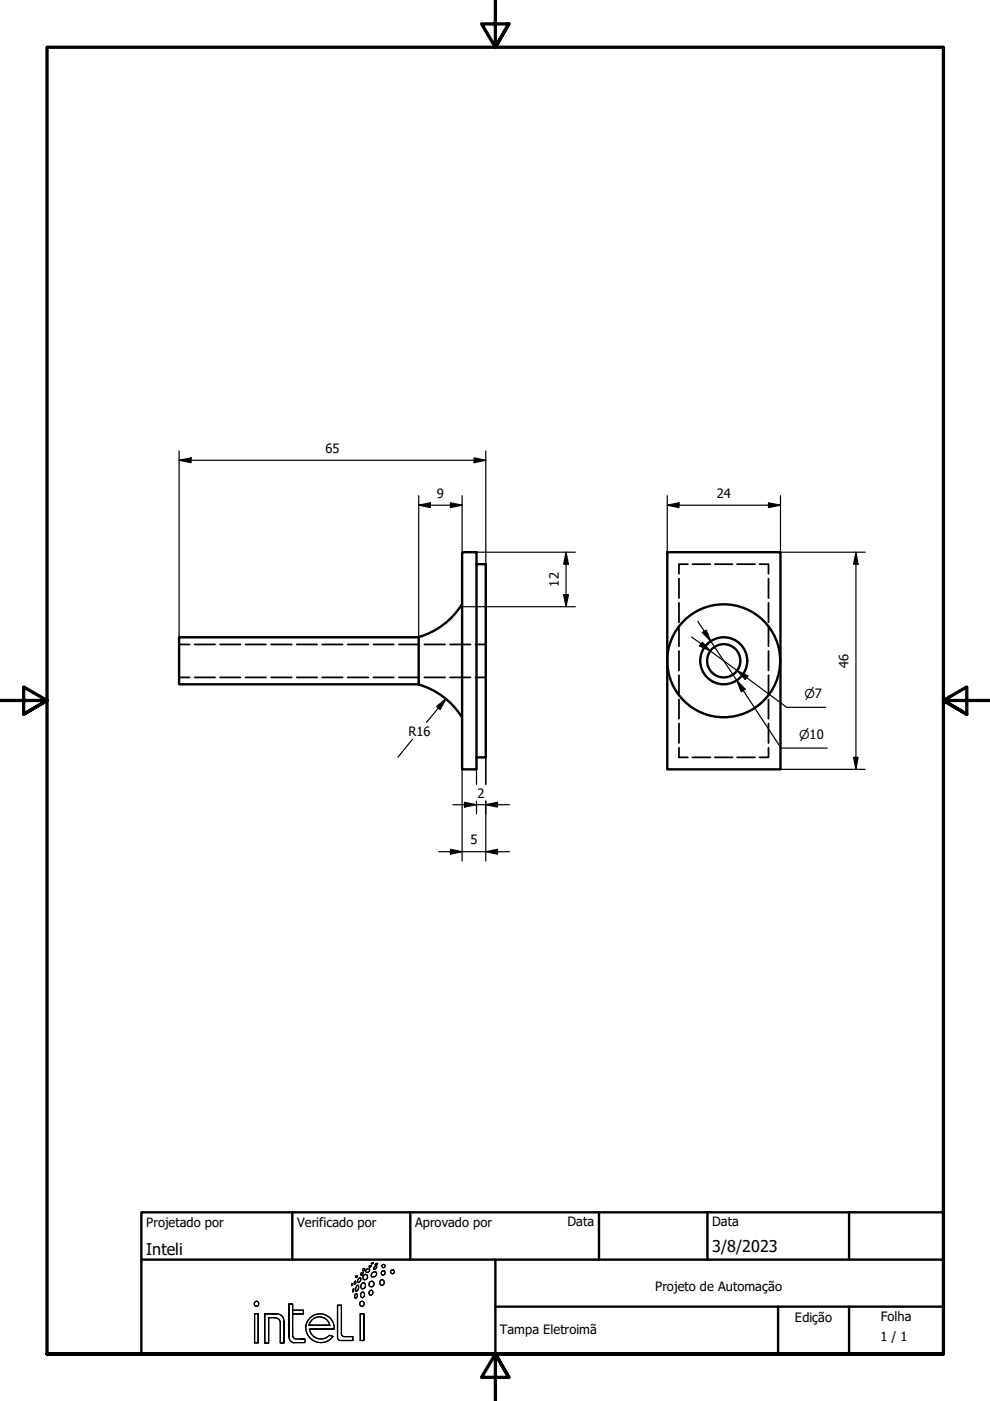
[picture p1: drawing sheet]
<svg xmlns="http://www.w3.org/2000/svg" width="210mm" height="297mm" viewBox="0 0 210 297" stroke-linecap="round" stroke-linejoin="round" font-family="sans-serif">
<!-- layer: Oculto (ISO) -->
<g fill="none" stroke="#000" stroke-width=".38">
<path d="M145.9 119.6h-1.9v2.1M146.8 119.6h3.8M151.6 119.6h3.7M156.3 119.6h3.8M161 119.6h1.9v2.1M38 136.6h2.2M41.3 136.6h4.3M46.7 136.6h4.3M52.1 136.6h4.3M57.5 136.6h4.3M62.9 136.6h4.3M68.3 136.6h4.3"/>
<path d="M73.7 136.6h4.4M79.2 136.6h4.3M84.6 136.6h4.3M90 136.6h4.4M95.4 136.6h4.4M100.8 136.6h2.2M144 122.7v4.1M144 127.8v4.1M144 133v4M144 138v4.2M162.9 122.7v4.1M162.9 127.8v4.1"/>
<path d="M162.9 133v4M162.9 138v4.2M38 143.6h2.2M41.3 143.6h4.3M46.7 143.6h4.3M52.1 143.6h4.3M57.5 143.6h4.3M62.9 143.6h4.3M68.3 143.6h4.3M73.7 143.6h4.4M79.2 143.6h4.3M84.6 143.6h4.3"/>
<path d="M90 143.6h4.4M95.4 143.6h4.4M100.8 143.6h2.2M144 158.5v2.1h1.9M144 143.2v4.1M144 148.3v4.1M144 153.4v4.1M162.9 158.5v2.1h-1.9M162.9 143.2v4.1M162.9 148.3v4.1M162.9 153.4v4.1M146.8 160.6h3.8"/>
<path d="M151.6 160.6h3.7M156.3 160.6h3.8"/>
</g>
<g fill="none" stroke="#000" stroke-width=".51">
<path d="M98 117.1h3v46h-3zM101 119.6h2v41h-2M141.5 117.1h24v46h-24zM38 135.1h50.8v10h-50.8zM98 128.1a16 16 0 0 1-9.3 7M88.7 145.1a16 16 0 0 1 9.3 7"/>
<circle cx="153.4" cy="140.1" r="12"/>
<circle cx="153.4" cy="140.1" r="5"/>
<circle cx="153.4" cy="140.1" r="3.5"/>
</g>
<!-- layer: Borda (ISO) -->
<path d="M105 0v10l-2.9-4.9h5.8l-2.9 4.9 2.9-4.9M0 148.5h10l-5-2.8v5.7l5-2.9-5 2.9M210 148.5h-10l5-2.8v5.7l-5-2.9 5 2.9M10 287.1v-277.1h190v277.1h-190h190M107.9 292l-2.9-4.9 2.9 4.9h-5.8l2.9-4.9v9.9" fill="none" stroke="#000" stroke-width=".7"/>
<!-- layer: Geometria de rascunho (ISO) -->
<g fill="none" stroke="#000" stroke-width=".25">
<path d="M54 278.6h.7M54.7 278.6v6.1h-.7h.7zM57 279.4v5.3h-.9h.9zM57 279.4h1.2M58.2 279.4a1.11 1.11 0 0 1 1.2 .9M58.8 278.6a1.49 1.49 0 0 1 1.4 1.5M58.9 278.6h-2.8h2.8M61.3 276.5v2.1v-2.1M62 276.5h-.7h.7M62 276.5v2.1h1.3h-1.3zM62 277.8h2.3h-2.3M62 278.6h2.3v-.8v.8z"/>
<path d="M71.6 276.7v6.9v-6.9h.8v6.1v-6.1zM74.6 272.2h.1l-.1 .4zM74.9 273.3l.1 .1-.2 .5zM75.3 271.7a.31 .31 0 0 1 .1 .3 .31 .31 0 0 1-.3 .3zM75.4 274.3a.41 .41 0 0 1 .3 .5 .41 .41 0 0 1-.5 .3v-.4zM75.6 270.5h.2l-.3 .4zM75.7 272.5h.2a.92 .92 0 0 1-.4 1.3 .91 .91 0 0 1 .2-1.3zM76.1 271.1l.2-.2a.47 .47 0 0 1 .1 .6 .47 .47 0 0 1-.6 .3zM76.7 272.2l.2-.2a.59 .59 0 0 1 .6 .8 .59 .59 0 0 1-.9 .3l-.1-.6zM76.7 274a.53 .53 0 0 1 .6 .6 .53 .53 0 0 1-.7 .4 .77 .77 0 0 1 .1-1zM76.9 269.1l.4-.1v.3l-.3 .1zM77.2 278.6v5.6v-5.6"/>
<path d="M77.2 278.6h-.8h.8M77.2 270.3l.3-.1a.55 .55 0 0 1 .4 .8 .55 .55 0 0 1-.9 .1v-.5zM77.7 269.1l.5-.1a.42 .42 0 0 1 0 .7 .42 .42 0 0 1-.7-.2zM78.3 268.5l.4-.1-.2 .2h-.2zM78.4 273.7l.1-.1a.49 .49 0 0 1 .5 .6 .49 .49 0 0 1-.7 .3l-.1-.5zM78.7 267.9l.4-.1-.2 .1zM79 269.8l.6-.1a.59 .59 0 0 1 0 .9 .59 .59 0 0 1-.9-.2zM79.4 268.6l.3-.1a.36 .36 0 0 1 0 .5 .36 .36 0 0 1-.5 0zM79.6 268.1l.4-.2-.1 .3h-.4zM80.8 271.4a.55 .55 0 0 1 .7 .6 .55 .55 0 0 1-.8 .4 .69 .69 0 0 1 .1-1zM54 284.7v-6.1v6.1M56.1 284.7v-6.1v6.1"/>
<path d="M59.4 284.7v-4.5v4.5M60.2 284.7h-.8h.8M60.2 280.1v4.6v-4.6M61.3 283.5a1.24 1.24 0 0 0 1 1.2M61.3 283.4v-4.8v4.8M62 283.3v-4.7v4.7M62.1 283.3l.2 .4 .3 .1M62.3 284.7h2.3v-.8h-.8h.8v.8zM62.6 283.9h1.2M64.8 281v.1M64.9 281.1a3.2 3.2 0 0 0 2 3.3 3.2 3.2 0 0 0 3.7-1M64.9 281a3 3 0 0 1 3-2.4 3 3 0 0 1 2.9 2.4"/>
<path d="M65.5 281h4.4zM65.6 281.8a2.44 2.44 0 0 0 1.7 2 2.44 2.44 0 0 0 2.6-.7M65.7 281.8h4.3h-4.3M69.9 281a2.25 2.25 0 0 0-2.2-1.8 2.25 2.25 0 0 0-2.2 1.8M70.6 283.4l-.8-.3 .8 .3M70.8 281.8h-.8h.8M70.8 281v.8M71.6 283.6a.6 .6 0 0 0 .6 .6M72.2 284.2h2.6h-2.6M72.4 282.8a.6 .6 0 0 0 .6 .6M74.8 284.2v-.8v.8M74.8 283.4h-1.8h1.8"/>
<path d="M76.4 284.2v-5.6v5.6M77.2 284.2h-.8h.8"/>
<circle cx="54.4" cy="276.5" r=".51"/>
<circle cx="76.7" cy="276.5" r=".51"/>
<circle cx="76.8" cy="270" r=".3"/>
<circle cx="78.8" cy="272.2" r=".57"/>
<circle cx="81.3" cy="269.9" r=".45"/>
<circle cx="81.3" cy="268.4" r=".35"/>
<circle cx="83.2" cy="269.6" r=".41"/>
</g>
<path d="M30 257h170v30.1h-170zM62 257v10.1M87 257v10.1M127 257v10.1M150 257v10.1M180 257v10.1M30 267.1h170M105 277h95M105 267.1v20M165 277v10.1M180 277v10.1" fill="none" stroke="#000" stroke-width=".51"/>
<g fill="none" stroke="#000" stroke-width=".25">
<path d="M38 97.6l2.5-.5v1zM38 97.6h65M38 95.6v39.5M100.5 97.1l2.5 .5-2.5 .5zM103 95.6v24M88.8 107.1l2.4-.5v1zM88.8 107.1h9.2M88.8 105.1v30M95.5 106.6l2.5 .5-2.5 .5zM98 105.1v12M101 117.1h21M120 117.1l.5 2.5h-1z"/>
<path d="M120 117.1v11.5M141.5 107.1l2.5-.5v1zM141.5 107.1h24M141.5 105.1v12M162.9 106.6l2.6 .5-2.6 .5zM165.5 105.1v12h18M181.5 117.1l.4 2.5h-.9zM181.5 117.1v46M98 128.6h24M119.5 126.1h1l-.5 2.5zM146.6 135.1l20.2 14.9h8.3M148 131.7l17.6 26.9h9.8"/>
<path d="M148.9 134.1l.8-.5 1 2.3zM148.9 136.1l1.7 1.9-2.3-1zM87.4 156.8l-3 3.7M92.6 149.8l2-1.7-1.3 2.3zM94.6 148.1l-4.2 5M156.2 144.3l1.8 1.8-.8 .6zM156.3 142.2l2.3 1.1-.6 .8zM96 170.6h12M98 163.1v19.4M98.5 170.1l2.5 .5-2.5 .5zM101 160.6v5.7M101 169.8v2.8"/>
<path d="M103 170.6l2.5-.5v1zM103 160.6v5.7M103 169.8v12.7M165.5 163.1h18M181 160.6h.9l-.4 2.5zM93 180.6h15M95.5 180.1l2.5 .5-2.5 .5zM103 180.6l2.5-.5v1z"/>
</g>
<g fill="#000">
<path d="M38 97.6l2.5-.5v1z" fill-rule="evenodd"/>
<path d="M100.5 97.1l2.5 .5-2.5 .5z" fill-rule="evenodd"/>
<path d="M88.8 107.1l2.4-.5v1z" fill-rule="evenodd"/>
<path d="M95.5 106.6l2.5 .5-2.5 .5z" fill-rule="evenodd"/>
<path d="M120 117.1l.5 2.5h-1z" fill-rule="evenodd"/>
<path d="M141.5 107.1l2.5-.5v1z" fill-rule="evenodd"/>
<path d="M162.9 106.6l2.6 .5-2.6 .5z" fill-rule="evenodd"/>
<path d="M181.5 117.1l.4 2.5h-.9z" fill-rule="evenodd"/>
<path d="M119.5 126.1h1l-.5 2.5z" fill-rule="evenodd"/>
<path d="M148.9 136.1l1.7 1.9-2.3-1z" fill-rule="evenodd"/>
<path d="M148.9 134.1l.8-.5 1 2.3z" fill-rule="evenodd"/>
<path d="M92.6 149.8l2-1.7-1.3 2.3z" fill-rule="evenodd"/>
<path d="M156.2 144.3l1.8 1.8-.8 .6z" fill-rule="evenodd"/>
<path d="M156.3 142.2l2.3 1.1-.6 .8z" fill-rule="evenodd"/>
<path d="M98.5 170.1l2.5 .5-2.5 .5z" fill-rule="evenodd"/>
<path d="M103 170.6l2.5-.5v1z" fill-rule="evenodd"/>
<path d="M181 160.6h.9l-.4 2.5z" fill-rule="evenodd"/>
<path d="M95.5 180.1l2.5 .5-2.5 .5z" fill-rule="evenodd"/>
<path d="M103 180.6l2.5-.5v1z" fill-rule="evenodd"/>
</g>
<g font-size="3.4">
<text x="31" y="266">Inteli</text>
<text x="151" y="265.5">3/8/2023</text>
</g>
<g font-size="2.7">
<text x="69" y="96.1">65</text>
<text x="92.6" y="105.5">9</text>
<text x="152" y="105.6">24</text>
<text x="118.5" y="124.4" transform="rotate(-90 118.5 124.4)">12</text>
<text x="179.9" y="141.6" transform="rotate(-90 179.9 141.6)">46</text>
<text x="86.6" y="155.9">R16</text>
<text x="101.2" y="169.1">2</text>
<text x="99.8" y="179">5</text>
<text x="31" y="260.1">Projetado por</text>
<text x="63" y="260.1">Verificado por</text>
<text x="88" y="260.1">Aprovado por</text>
<text x="120.3" y="260">Data</text>
<text x="151" y="260">Data</text>
<text x="138.9" y="273.8">Projeto de Automação</text>
<text x="168.5" y="280.2">Edição</text>
<text x="186.8" y="280.1">Folha</text>
<text x="106" y="282.9">Tampa Eletroimã</text>
<text x="186.7" y="284.3">1 / 1</text>
</g>
<g font-size="2.6">
<text x="170.6" y="147.9">⌀7</text>
<text x="169.4" y="156.6">⌀10</text>
</g>
</svg>
